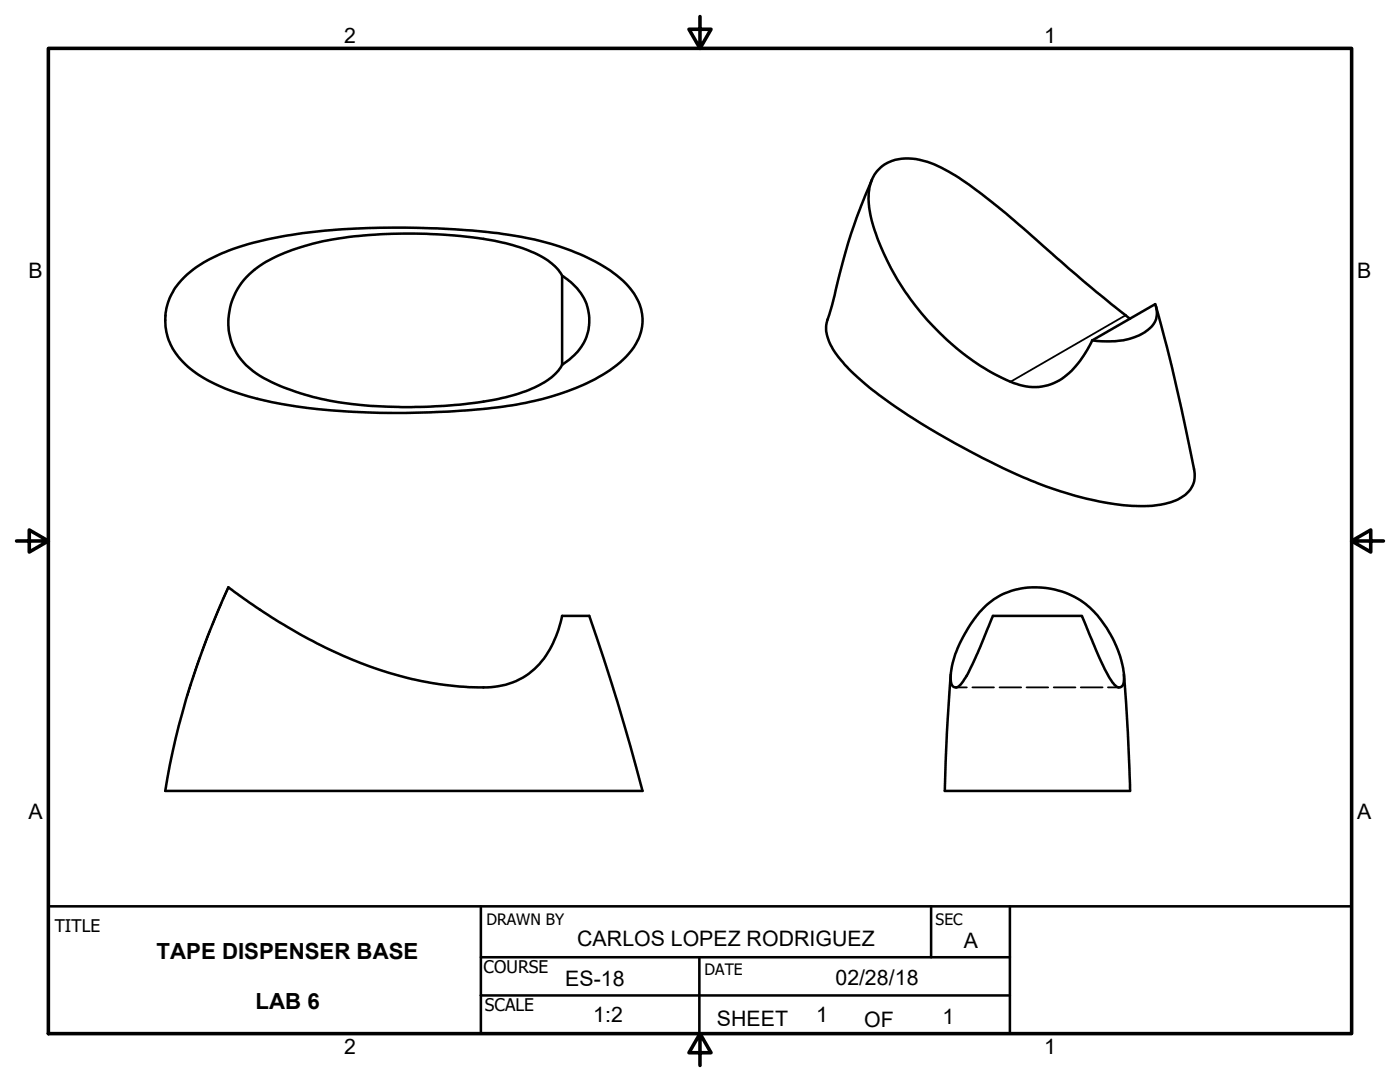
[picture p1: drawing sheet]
<svg xmlns="http://www.w3.org/2000/svg" width="279mm" height="216mm" viewBox="0 0 279 216" stroke-linecap="round" stroke-linejoin="round" font-family="sans-serif">
<g fill="none" stroke="#000" stroke-width=".51">
<path d="M174 35.8a124.4 124.4 0 0 0-7.9 25.1l-.3 .9a9.6 9.6 0 0 0-.9 4 13 13 0 0 0 4.1 7.4 78.1 78.1 0 0 0 16.5 12.3 136 136 0 0 0 26.1 12.5 51.1 51.1 0 0 0 18.4 2.9 10.9 10.9 0 0 0 7.2-2.8 4.7 4.7 0 0 0 1.1-4.5 378 378 0 0 0-7.6-32.5M36.6 55.5a28 28 0 0 1 12.3-6.6 101.1 101.1 0 0 1 27-3.5 152.4 152.4 0 0 1 28.2 1.9 44.1 44.1 0 0 1 19 7.7 11.6 11.6 0 0 1 5.1 8.5 10.5 10.5 0 0 1-3.9 8.3 33.8 33.8 0 0 1-12.7 6.8 90.9 90.9 0 0 1-24.4 3.6 132 132 0 0 1-34-2.2 36.6 36.6 0 0 1-15.5-6.6 11.7 11.7 0 0 1-2.4-16.4zM49.1 55.3a26.5 26.5 0 0 1 12.5-6.4 85.7 85.7 0 0 1 25.7-2.1 57.7 57.7 0 0 1 18.2 3.2 12.5 12.5 0 0 1 6.7 5v17.8a11.4 11.4 0 0 1-6.1 4.8 56.8 56.8 0 0 1-19.2 3.5 79.8 79.8 0 0 1-26.2-2.4l-.8-.2a28.1 28.1 0 0 1-10.8-5.6 12.3 12.3 0 0 1-1.3-15.9zM112.2 55a10.3 10.3 0 0 1 5.4 9.8 9.8 9.8 0 0 1-4.7 7.5l-.7 .5M218 67.9l12.5-7.2a4.4 4.4 0 0 1-2.1 5.6 14.1 14.1 0 0 1-8.6 1.8zM225.5 63.6l-6.7-5.3-9.6-8.3a158.4 158.4 0 0 0-18.5-14.9 19.4 19.4 0 0 0-9.3-3.5 7.2 7.2 0 0 0-8 7.6 29.4 29.4 0 0 0 3.6 12.7 51.4 51.4 0 0 0 24.7 24.3 10.5 10.5 0 0 0 13-3.2 22.9 22.9 0 0 0 3.3-5.1M45.6 117.2l2.3 1.7a108.1 108.1 0 0 0 29.6 15.3 60.7 60.7 0 0 0 21.2 2.8 14.7 14.7 0 0 0 12.3-10l1.2-4.1h5.3a366.7 366.7 0 0 1 10.7 34.9h-95.2a156.3 156.3 0 0 1 12.6-40.6zM189.7 134.6l-.7 11.6-.4 11.6h36.9l-.4-11.6-.8-11.6M196.4 121.2a15.4 15.4 0 0 1 17.5-2.4 18.7 18.7 0 0 1 8.6 9.6 13.3 13.3 0 0 1 1.6 8.2 .96 .96 0 0 1-.8 .6 .96 .96 0 0 1-.9-.6 43.4 43.4 0 0 1-4.8-9.6l-1.7-4.1h-17.7l-1.5 3.4a49.1 49.1 0 0 1-4.8 10.1 1.16 1.16 0 0 1-1.6 .6l-.5-.8a16.1 16.1 0 0 1 2.7-9.6l1.8-2.9zM9.7 180.8h260v25.4M96 191h105.5M96 180.8v25.4"/>
<path d="M96 198.6h105.5M139.6 191v15.2M185.8 180.8v10.2M201.5 180.8v25.4"/>
</g>
<circle cx="45.6" cy="117.2" r=".18" fill="#000"/>
<g fill="none" stroke="#000" stroke-width=".36">
<path d="M224.6 62.9l-22.9 13.3M45.6 117.2l-1 2.1M38.1 136.5l-.7 2.3M39.9 131.1l-1.5 4.4zM42 125.7l-1.7 4.3zM44.2 120.4l-1.8 4.2zM190.8 137.2h2.2M194.1 137.2h4.3M199.5 137.2h4.3M204.9 137.2h4.3M210.3 137.2h4.3M215.7 137.2h4.3"/>
<path d="M221.1 137.2h2.2"/>
</g>
<path d="M9.7 9.7h260v196.5h-260zM139.7 3.3v6.4l-2.2-3.9h4.4l-2.2 3.9M3.3 107.9h6.4l-3.9-2.2v4.5l3.9-2.3M269.7 107.9l3.9 2.3v-4.5l-3.9 2.2h6.4M139.7 206.2l2.2 3.9h-4.4l2.2-3.9v6.4" fill="none" stroke="#000" stroke-width=".71"/>
<g font-size="4.4">
<text x="31.3" y="191.4">TAPE DISPENSER BASE</text>
<text x="51" y="201.3">LAB 6</text>
</g>
<g font-size="4.3">
<text x="68.7" y="8.7">2</text>
<text x="208.4" y="8.7">1</text>
<text x="5.7" y="55.5">B</text>
<text x="270.9" y="55.5">B</text>
<text x="5.7" y="163.4">A</text>
<text x="270.8" y="163.4">A</text>
<text x="115.2" y="188.8">CARLOS LOPEZ RODRIGUEZ</text>
<text x="192.4" y="189.1">A</text>
<text x="112.8" y="196.7">ES-18</text>
<text x="166.7" y="196.6">02/28/18</text>
<text x="118.4" y="204">1:2</text>
<text x="162.9" y="204">1</text>
<text x="143.1" y="204.7">SHEET</text>
<text x="172.5" y="204.9">OF</text>
<text x="188.1" y="204.4">1</text>
<text x="68.7" y="210.3">2</text>
<text x="208.4" y="210.3">1</text>
</g>
<g font-size="3.5">
<text x="10.9" y="186">TITLE</text>
<text x="96.5" y="194.2">COURSE</text>
<text x="96.8" y="201.7">SCALE</text>
</g>
<g font-size="3.1">
<text x="97.1" y="184.7">DRAWN BY</text>
<text x="186.7" y="184.7">SEC</text>
<text x="140.6" y="194.5">DATE</text>
</g>
</svg>
